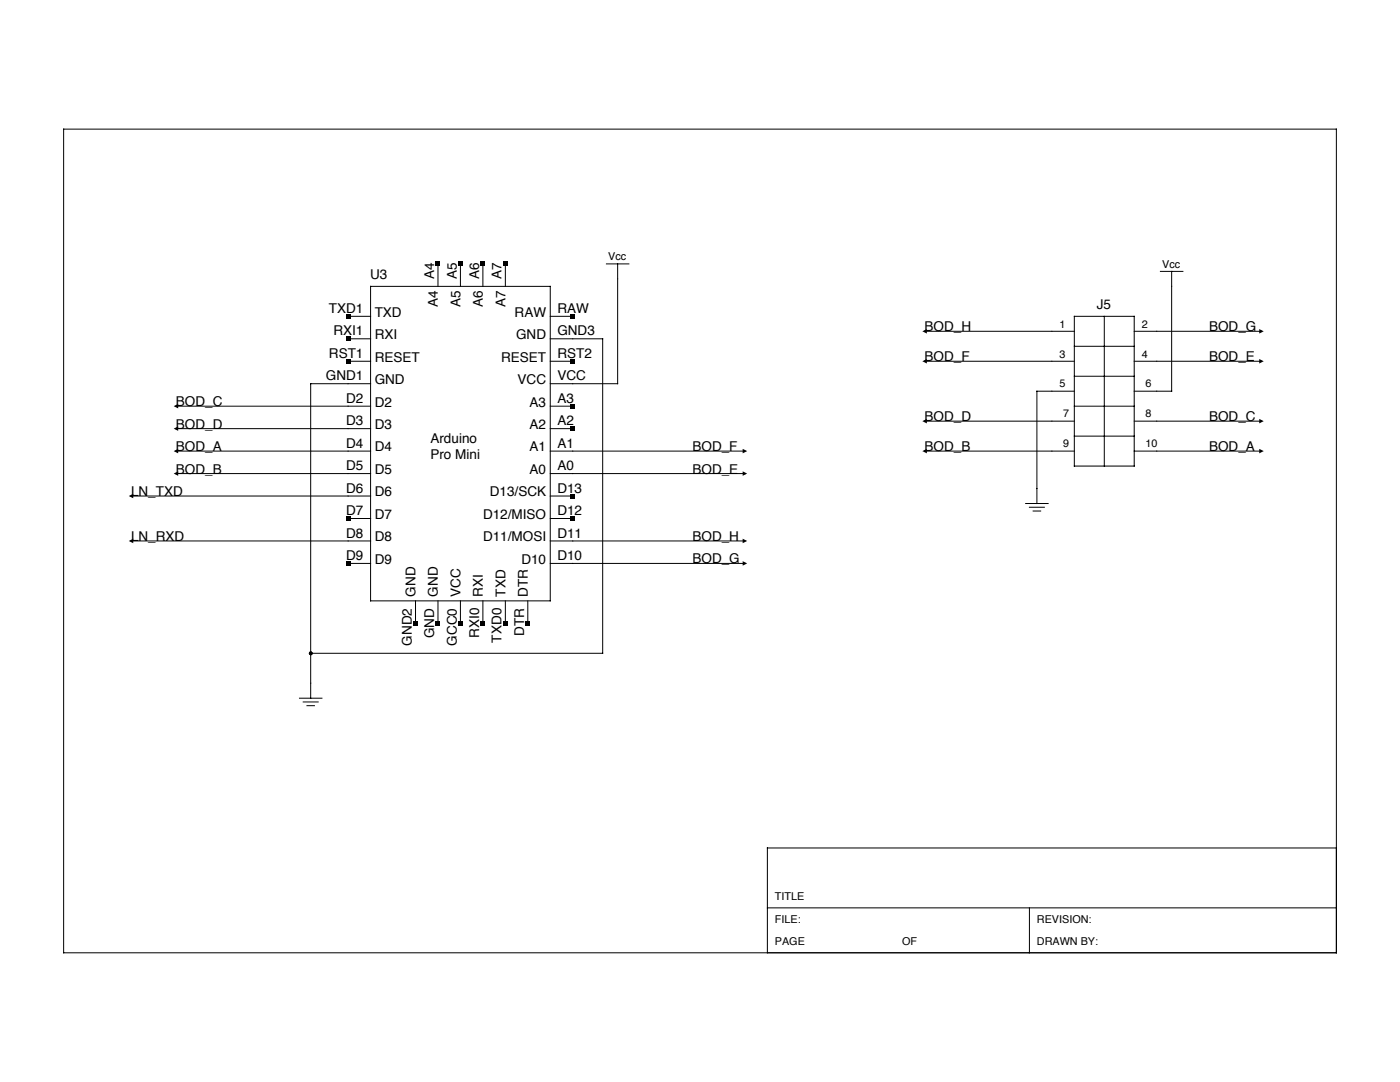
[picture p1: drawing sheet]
<svg xmlns="http://www.w3.org/2000/svg" width="279mm" height="216mm" viewBox="0 0 279 216" stroke-linecap="round" stroke-linejoin="round" font-family="sans-serif">
<g fill="none" stroke="#000" stroke-width=".2">
<path d="M12.7 25.8h254v164.3h-254zM74 57.1h35.8v62.8h-35.8zM87.4 52.7v4.4M91.9 52.7v4.4M96.4 52.7v4.4M100.9 52.7v4.4M121 52.7h4.5M123.3 52.7v23.9h-13.5M231.6 54.2h4.5M233.8 54.2v23.9h-7.4M69.5 63.1h4.5M69.5 67.6h4.5"/>
<path d="M69.5 72.1h4.5M74 76.6h-12v62.7M109.8 63.1h4.5M109.8 67.6h10.5v62.8h-58.3M109.8 72.1h4.5M184.5 72.1h29.9M184.5 66.1h29.9M214.4 63.1h12v29.9h-12zM214.4 78.1h-7.5v22.4M214.4 75.1h12M214.4 69.1h12M220.4 63.1v29.9"/>
<path d="M226.4 72.1h25.4M226.4 66.1h25.4M26.1 99h47.9M35.1 81h38.9M35.1 85.5h38.9M35.1 90h38.9M35.1 94.5h38.9M109.8 81h4.5M109.8 85.5h4.5M109.8 90h38.9M109.8 94.5h38.9M109.8 99h4.5"/>
<path d="M184.5 90h29.9M184.5 84h29.9M214.4 81h12M214.4 87h12M226.4 90h25.4M226.4 84h25.4M26.1 107.9h47.9M69.5 103.5h4.5M69.5 112.4h4.5M82.9 119.9v4.5M87.4 119.9v4.5M91.9 119.9v4.5"/>
<path d="M96.4 119.9v4.5M100.9 119.9v4.5M105.3 119.9v4.5M109.8 103.5h4.5M109.8 107.9h38.9M109.8 112.4h38.9M204.7 100.5h4.5M205.4 101.2h3M206.2 102h1.5M59.8 139.3h4.4M60.5 140.1h3M61.3 140.8h1.5"/>
<path d="M266.7 169.2h-113.6v20.9M153.1 181.2h113.6M205.4 181.2v8.9"/>
</g>
<g fill="#000">
<path d="M87 52.2h.9v.9h-.9zM91.4 52.2h.9v.9h-.9zM95.9 52.2h.9v.9h-.9zM100.4 52.2h.9v.9h-.9zM69 62.7h.9v.9h-.9zM69 67.2h.9v.8h-.9zM69 71.6h.9v.9h-.9zM113.9 62.7h.8v.9h-.8zM113.9 71.6h.8v.9h-.8zM184.1 66.1l.9-.4v.9zM184.1 72.1l.9-.5v.9zM251.3 65.7l.9 .4-.9 .5z"/>
<path d="M251.3 71.6l.9 .5-.9 .4zM25.7 99l.9-.5v.9zM34.7 90l.9-.4v.9zM34.7 94.5l.9-.5v.9zM34.7 81l.9-.4v.9zM34.7 85.5l.9-.4v.9zM113.9 80.6h.8v.9h-.8zM113.9 85.1h.8v.9h-.8zM113.9 98.5h.8v.9h-.8zM148.2 94l.9 .5-.9 .4zM148.2 89.6l.9 .4-.9 .5zM184.1 84l.9-.4v.9z"/>
<path d="M184.1 90l.9-.4v.9zM251.3 83.6l.9 .4-.9 .5zM251.3 89.6l.9 .4-.9 .5zM25.7 107.9l.9-.4v.9zM69 103h.9v.9h-.9zM69 112h.9v.9h-.9zM113.9 103h.8v.9h-.8zM148.2 112l.9 .4-.9 .5zM148.2 107.5l.9 .4-.9 .5zM82.5 123.9h.9v.9h-.9zM87 123.9h.9v.9h-.9zM91.4 123.9h.9v.9h-.9z"/>
<path d="M95.9 123.9h.9v.9h-.9zM100.4 123.9h.9v.9h-.9zM104.9 123.9h.9v.9h-.9z"/>
<circle cx="62" cy="130.4" r=".37"/>
</g>
<g font-size="2.7">
<text x="73.9" y="55.7">U3</text>
<text x="86.7" y="55.7" transform="rotate(-90 86.7 55.7)">A4</text>
<text x="91.1" y="55.7" transform="rotate(-90 91.1 55.7)">A5</text>
<text x="95.6" y="55.7" transform="rotate(-90 95.6 55.7)">A6</text>
<text x="100.1" y="55.7" transform="rotate(-90 100.1 55.7)">A7</text>
<text x="65.6" y="62.4">TXD1</text>
<text x="74.8" y="63.2">TXD</text>
<text x="87.4" y="61.3" transform="rotate(-90 87.4 61.3)">A4</text>
<text x="91.9" y="61.3" transform="rotate(-90 91.9 61.3)">A5</text>
<text x="96.4" y="61.3" transform="rotate(-90 96.4 61.3)">A6</text>
<text x="100.9" y="61.3" transform="rotate(-90 100.9 61.3)">A7</text>
<text x="102.7" y="63.2">RAW</text>
<text x="111.2" y="62.4">RAW</text>
<text x="218.9" y="61.6">J5</text>
<text x="65.6" y="71.4">RST1</text>
<text x="66.5" y="66.9">RXI1</text>
<text x="74.8" y="67.7">RXI</text>
<text x="103" y="67.7">GND</text>
<text x="111.2" y="66.9">GND3</text>
<text x="111.2" y="71.4">RST2</text>
<text x="184.5" y="66.1">BOD_H</text>
<text x="241.3" y="66.1">BOD_G</text>
<text x="65" y="75.9">GND1</text>
<text x="74.8" y="72.2">RESET</text>
<text x="74.8" y="76.6">GND</text>
<text x="100" y="72.2">RESET</text>
<text x="103.3" y="76.6">VCC</text>
<text x="111.2" y="75.9">VCC</text>
<text x="184.5" y="72.1">BOD_F</text>
<text x="241.3" y="72.1">BOD_E</text>
<text x="35.1" y="81">BOD_C</text>
<text x="69.1" y="80.4">D2</text>
<text x="74.8" y="81.1">D2</text>
<text x="105.7" y="81.1">A3</text>
<text x="111.2" y="80.4">A3</text>
<text x="35.1" y="85.5">BOD_D</text>
<text x="69.1" y="84.9">D3</text>
<text x="69.1" y="89.3">D4</text>
<text x="74.8" y="85.6">D3</text>
<text x="85.9" y="88.5">Arduino</text>
<text x="105.7" y="85.6">A2</text>
<text x="111.2" y="84.9">A2</text>
<text x="111.2" y="89.3">A1</text>
<text x="184.5" y="84">BOD_D</text>
<text x="241.3" y="84">BOD_C</text>
<text x="35.1" y="90">BOD_A</text>
<text x="35.1" y="94.5">BOD_B</text>
<text x="69.1" y="93.8">D5</text>
<text x="74.8" y="90.1">D4</text>
<text x="74.8" y="94.6">D5</text>
<text x="85.9" y="91.5">Pro Mini</text>
<text x="105.7" y="90.1">A1</text>
<text x="105.7" y="94.6">A0</text>
<text x="111.2" y="93.8">A0</text>
<text x="138.2" y="94.5">BOD_E</text>
<text x="138.2" y="90">BOD_F</text>
<text x="184.5" y="90">BOD_B</text>
<text x="241.3" y="90">BOD_A</text>
<text x="26.1" y="99">LN_TXD</text>
<text x="69.1" y="98.3">D6</text>
<text x="74.8" y="99.1">D6</text>
<text x="97.8" y="99.1">D13/SCK</text>
<text x="111.2" y="98.3">D13</text>
<text x="26.1" y="107.9">LN_RXD</text>
<text x="69.1" y="102.8">D7</text>
<text x="69.1" y="107.3">D8</text>
<text x="74.8" y="103.5">D7</text>
<text x="96.4" y="103.5">D12/MISO</text>
<text x="111.2" y="102.8">D12</text>
<text x="111.2" y="107.3">D11</text>
<text x="138.2" y="107.9">BOD_H</text>
<text x="69.1" y="111.8">D9</text>
<text x="74.8" y="108">D8</text>
<text x="74.8" y="112.5">D9</text>
<text x="96.4" y="108">D11/MOSI</text>
<text x="104" y="112.5">D10</text>
<text x="111.2" y="111.8">D10</text>
<text x="138.2" y="112.4">BOD_G</text>
<text x="82.9" y="119.1" transform="rotate(-90 82.9 119.1)">GND</text>
<text x="87.4" y="119.1" transform="rotate(-90 87.4 119.1)">GND</text>
<text x="91.9" y="119.1" transform="rotate(-90 91.9 119.1)">VCC</text>
<text x="96.4" y="119.1" transform="rotate(-90 96.4 119.1)">RXI</text>
<text x="100.9" y="119.1" transform="rotate(-90 100.9 119.1)">TXD</text>
<text x="105.3" y="119.1" transform="rotate(-90 105.3 119.1)">DTR</text>
<text x="82.2" y="128.8" transform="rotate(-90 82.2 128.8)">GND2</text>
<text x="86.7" y="127.3" transform="rotate(-90 86.7 127.3)">GND</text>
<text x="91.1" y="128.8" transform="rotate(-90 91.1 128.8)">GCC0</text>
<text x="95.6" y="127.3" transform="rotate(-90 95.6 127.3)">RXI0</text>
<text x="100.1" y="128.2" transform="rotate(-90 100.1 128.2)">TXD0</text>
<text x="104.6" y="126.9" transform="rotate(-90 104.6 126.9)">DTR</text>
</g>
<g font-size="2.2">
<text x="121.4" y="51.9">Vcc</text>
<text x="232" y="53.4">Vcc</text>
<text x="211.4" y="65.4">1</text>
<text x="227.9" y="65.4">2</text>
<text x="211.4" y="71.3">3</text>
<text x="227.9" y="71.3">4</text>
<text x="211.4" y="77.3">5</text>
<text x="228.6" y="77.3">6</text>
<text x="212.2" y="83.3">7</text>
<text x="228.6" y="83.3">8</text>
<text x="212.2" y="89.3">9</text>
<text x="228.6" y="89.3">10</text>
<text x="154.6" y="179.7">TITLE</text>
<text x="154.6" y="184.1">FILE:</text>
<text x="206.9" y="184.1">REVISION:</text>
<text x="154.6" y="188.6">PAGE</text>
<text x="180" y="188.6">OF</text>
<text x="206.9" y="188.6">DRAWN BY:</text>
</g>
</svg>
